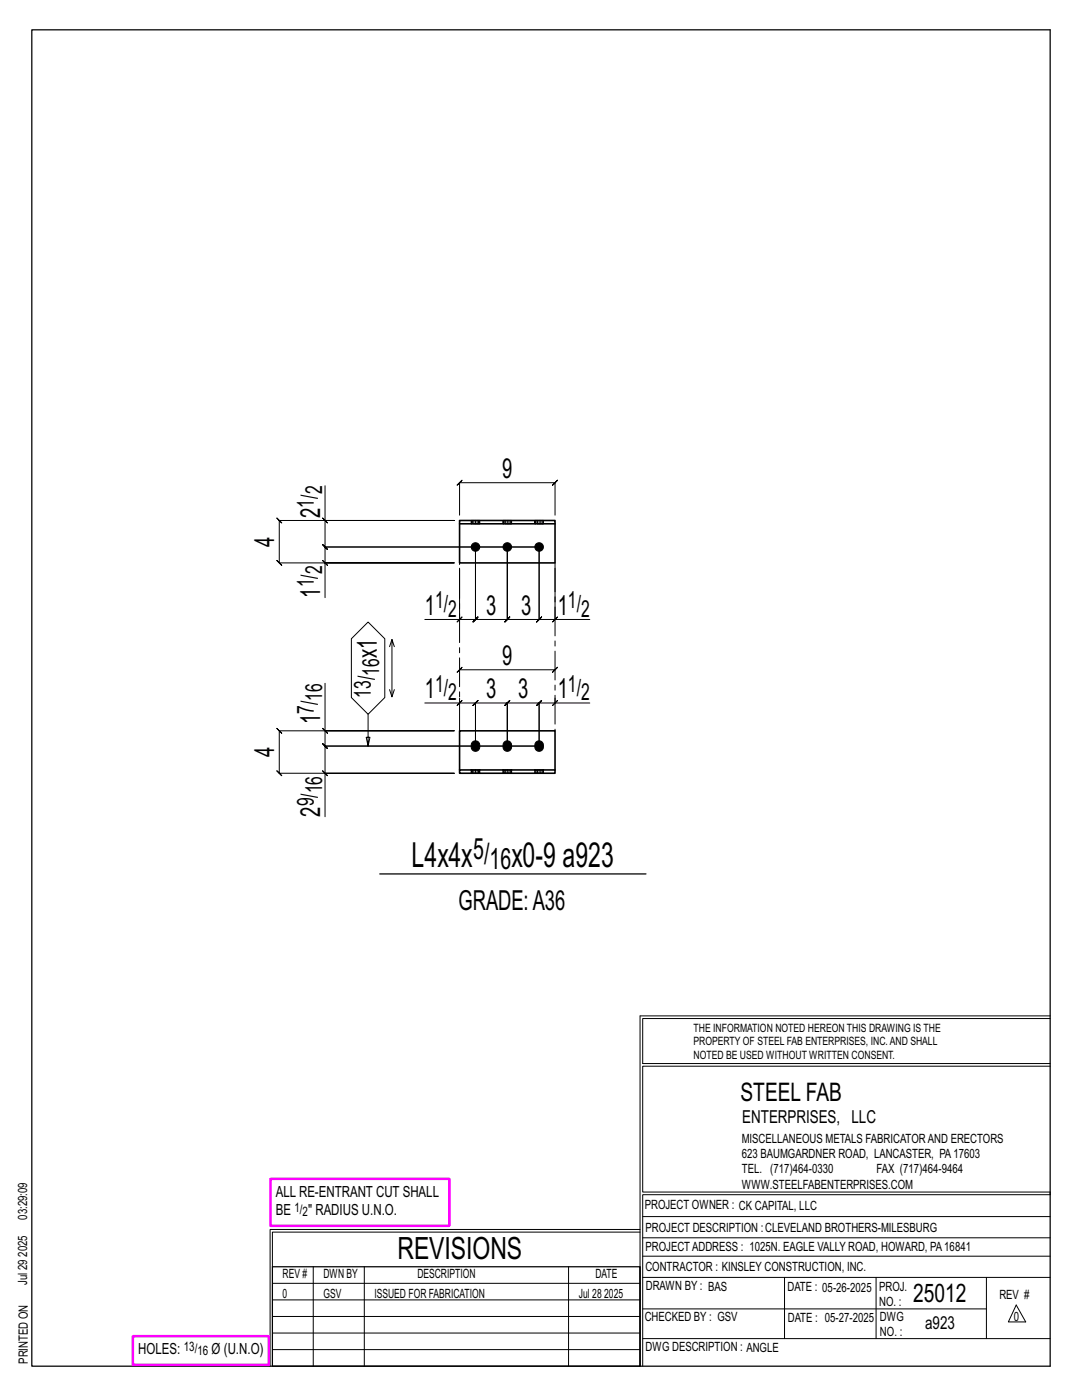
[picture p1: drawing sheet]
<svg xmlns="http://www.w3.org/2000/svg" width="216mm" height="279mm" viewBox="0 0 216 279" stroke-linecap="round" stroke-linejoin="round" font-family="sans-serif">
<g fill="none" stroke="#000" stroke-width=".2">
<path d="M64.9 96.9v7h25.7h-34.9l-.5-.5 1 1-.5-.5v8.4l-.5-.5 1 1-.5-.5h34.9h-25.7v7M64.4 111.8l1 1zM64.4 103.4l1 1zM64.9 103.9v5.3l-.5-.5 1 1-.5-.5h42.7M91.7 113.4v10.2h-6.9M91.7 102.8v-6.5l-.5 .5 1-1-.5 .5h19.1l-.5 .5 1-1-.5 .5v6.5M107.6 109.2h-42.7l-.5-.5 1 1-.5-.5v3.1M107.6 109.2v14.4l.5-.5-1 1 .5-.5h-6.4l.5-.5-1 1 .5-.5v-14.4v14.4l.5-.5-1 1 .5-.5h-6.3l.5-.5-1 1 .5-.5v-14.4v14.4l.5-.5-1 1 .5-.5h-3.2M107.6 109.2v14.4l-.5 .5 1-1-.5 .5h3.2M110.8 113.4v10.2h6.9M64.9 136.4v9.5h25.7h-34.9l-.5-.5 1 1-.5-.5v8.4l-.5-.5 1 1-.5-.5h34.9h-25.7v8.7M70.1 127.5l3.3-3.4 3.4 3.4v11.7l-3.4 3.3-3.3-3.3z"/>
<path d="M77.7 137.6l.5 1.5 .5-1.5M78.2 127.6l-.5 1.5M78.7 129.1l-.5-1.5v11.5M91.2 134.2l1-1zM91.2 124.1l1-1zM91.7 133.7h19.1l-.5 .5 1-1-.5 .5M91.7 139.3v1h-6.9M110.3 124.1l1-1zM110.8 139.3v1h6.9M111.3 139.8l-1 1zM64.4 153.8l1 1zM64.4 145.4l1 1z"/>
<path d="M64.9 145.9v3l-.5-.5 1 1-.5-.5h42.7M73.4 142.5v6.4l-.3-1.8h.7l-.4 1.8M91.2 140.8l1-1zM91.7 140.3h3.2l-.5 .5 1-1-.5 .5v8.6v-8.6l-.5 .5 1-1-.5 .5h6.3l-.5 .5 1-1-.5 .5v8.6v-8.6l-.5 .5 1-1-.5 .5h6.4l-.5 .5 1-1-.5 .5v8.6M107.6 148.9h-42.7l-.5-.5 1 1-.5-.5v5.4M110.8 140.3h-3.2l.5-.5-1 1 .5-.5v8.6M127.7 202.7v70M127.7 202.7h81.8M209.5 203.3h-81.3v9h81.3M209.5 212.8h-81.3v25.1h81.3v.5h-81.3v34.3M54.4 259.4h73.3M54.4 256.1h73.3"/>
<path d="M62.5 252.8v19.9M72.7 252.8v19.9M113.4 252.8v19.9M127.7 245.4h-73.8v27.3M127.7 245.9h-73.3v6.9M128.2 242.8h81.3M128.2 254.9h81.3M128.2 250.7h81.3M128.2 247h81.3M156.5 254.9v12.2M174.8 254.9v12.2M196.8 254.9v12.2"/>
<path d="M54.4 269.3h73.3M54.4 266h73.3M54.4 262.7h73.3M128.2 261.2h68.6M128.2 267.1h81.3M202.8 260.4l1.9 3.4h-3.5z"/>
</g>
<path d="M6.3 6h203.2v266.7h-203.2zM75.8 174.4h53.1M54.4 252.8h73.3v19.9h-73.3z" fill="none" stroke="#000" stroke-width=".25"/>
<path d="M54 235.3h35.6v9.3h-35.6zM26.5 266.7h27.1v5.7h-27.1z" fill="none" stroke="#f0f" stroke-width=".5"/>
<g fill="#000" stroke="#000" stroke-width=".2">
<path d="M94.3 148.1a.91 .91 0 0 1 1.1-.1 .91 .91 0 0 1 .3 1.1 .9 .9 0 0 1-1.1 .8 .9 .9 0 0 1-.6-1.2zM100.6 148.1a.91 .91 0 0 1 1.2-.1 .91 .91 0 0 1 .3 1.1 .9 .9 0 0 1-1.1 .8 .9 .9 0 0 1-.6-1.2zM107 148.1a.91 .91 0 0 1 1.1-.1 .91 .91 0 0 1 .3 1.1 .9 .9 0 0 1-1.1 .8 .9 .9 0 0 1-.6-1.2z"/>
<circle cx="94.9" cy="109.2" r=".86"/>
<circle cx="101.2" cy="109.2" r=".86"/>
<circle cx="107.6" cy="109.2" r=".86"/>
</g>
<g fill="none" stroke="#000" stroke-width=".32">
<path d="M91.7 103.9h19.1v.6h-19.1zM91.7 104.5v7.8h19.1v-7.8M91.7 153.7h19.1v.6h-19.1zM91.7 153.7v-7.8h19.1v7.8M94 153.6v.1M94 154.3h.1M95.7 153.6v.1M95.7 154.3h.1M100.4 153.6v.1M100.4 154.3h.1M102.1 153.6v.1M102.1 154.3h.1"/>
<path d="M106.7 153.6v.1M106.7 154.3h.1M108.4 153.6v.1M108.4 154.3h.1"/>
</g>
<g fill="none" stroke="#000" stroke-width=".2" stroke-dasharray="2 1.4">
<path d="M94 103.9l.1 .6zM94.1 103.9h.2M94.5 103.9h-.2v.6h-.2M94.5 104.5h.4v-.6h-.4v.6h-.2M94.9 103.9h.3v.6h-.3M95.2 103.9h.3v.6h-.3M95.5 103.9h.2v.6h-.2M95.7 103.9v.6M100.4 103.9v.6zM100.4 103.9h.2M100.9 103.9h-.3v.6h-.2M100.9 104.5h.3v-.6h-.3v.6h-.3"/>
<path d="M101.2 103.9h.4v.6h-.4M101.6 103.9h.2v.6h-.2M101.8 103.9h.2v.6h-.2M102 103.9v.6M106.7 103.9l.1 .6zM106.8 103.9h.2M107.2 103.9h-.2v.6h-.2M107.2 104.5h.4v-.6h-.4v.6h-.2M107.6 103.9h.3v.6h-.3M107.9 103.9h.3v.6h-.3M108.2 103.9h.2v.6h-.2M108.4 103.9v.6"/>
<path d="M94 153.6h.1M94 153.7v.6M94.1 154.3h-.1M94.3 154.3h-.2v-.7h.2M94.5 153.6h.4v.7h-.4zM94.5 154.3h-.2v-.7h.2M94.9 154.3h.3v-.7h.3M94.9 153.6h.3M95.2 154.3h.3v-.7h.2M95.5 154.3h.2v-.7M95.7 154.3v-.6M95.7 154.3h.1"/>
<path d="M100.4 153.6h.1M100.4 153.7v.6M100.4 154.3h.1M100.6 154.3h-.2v-.7h.2M100.9 153.6h.3v.7h-.3zM100.9 154.3h-.3v-.7h.3M101.2 154.3h.4v-.7h.2M101.2 153.6h.4M101.6 154.3h.2v-.7h.2M101.8 154.3h.2l.1-.7M102.1 154.3v-.6M102.1 154.3h-.1"/>
<path d="M106.7 153.6h.1M106.7 153.7v.6M106.8 154.3h-.1M107 154.3h-.2v-.7h.2M107.2 153.6h.4v.7h-.4zM107.2 154.3h-.2v-.7h.2M107.6 154.3h.3v-.7h.3M107.6 153.6h.3M107.9 154.3h.3v-.7h.2M108.2 154.3h.2v-.7M108.4 154.3v-.6M108.4 154.3h.1"/>
</g>
<path d="M110.8 112.3v33.6M91.7 145.9v-33.6" fill="none" stroke="#000" stroke-width=".2" stroke-dasharray="5.8 1 1 1"/>
<g font-size="6.9">
<text x="82.1" y="173">L4x4x</text>
<text x="102" y="173">x0-9 a923</text>
</g>
<text font-size="6.1" x="79.3" y="251.3">REVISIONS</text>
<g font-size="5.9">
<text x="94.4" y="171.4">5/</text>
<text x="97.7" y="173.5">16</text>
</g>
<g font-size="5.5">
<text x="100.2" y="95.3">9</text>
<text x="63.9" y="103.3" transform="rotate(-90 63.9 103.3)">2</text>
<text x="54.7" y="109.1" transform="rotate(-90 54.7 109.1)">4</text>
<text x="63.9" y="119.3" transform="rotate(-90 63.9 119.3)">1</text>
<text x="84.8" y="122.6">1</text>
<text x="97" y="122.6">3</text>
<text x="104" y="122.6">3</text>
<text x="111.3" y="122.6">1</text>
<text x="75.2" y="131.4" transform="rotate(-90 75.2 131.4)">x1</text>
<text x="100.2" y="132.7">9</text>
<text x="84.8" y="139.3">1</text>
<text x="97" y="139.3">3</text>
<text x="103.4" y="139.3">3</text>
<text x="111.3" y="139.3">1</text>
<text x="63.9" y="144.5" transform="rotate(-90 63.9 144.5)">1</text>
<text x="54.7" y="151.1" transform="rotate(-90 54.7 151.1)">4</text>
<text x="63.9" y="163" transform="rotate(-90 63.9 163)">2</text>
<text x="91.5" y="181.7">GRADE:A36</text>
</g>
<g font-size="5.1">
<text x="147.8" y="219.8">STEEL FAB</text>
<text x="182.2" y="259.9">25012</text>
</g>
<g font-size="4.7">
<text x="62.6" y="101.3" transform="rotate(-90 62.6 101.3)">1/</text>
<text x="64.3" y="98.7" transform="rotate(-90 64.3 98.7)">2</text>
<text x="62.6" y="117.2" transform="rotate(-90 62.6 117.2)">1/</text>
<text x="64.3" y="114.6" transform="rotate(-90 64.3 114.6)">2</text>
<text x="86.8" y="121.4">1/</text>
<text x="89.4" y="123.1">2</text>
<text x="113.3" y="121.4">1/</text>
<text x="115.9" y="123.1">2</text>
<text x="75.6" y="134.9" transform="rotate(-90 75.6 134.9)">16</text>
<text x="62.6" y="142.5" transform="rotate(-90 62.6 142.5)">7/</text>
<text x="64.3" y="139.9" transform="rotate(-90 64.3 139.9)">16</text>
<text x="74" y="139.2" transform="rotate(-90 74 139.2)">13/</text>
<text x="86.8" y="138.1">1/</text>
<text x="89.4" y="139.7">2</text>
<text x="113.3" y="138.1">1/</text>
<text x="115.9" y="139.7">2</text>
<text x="62.6" y="160.9" transform="rotate(-90 62.6 160.9)">9/</text>
<text x="64.3" y="158.3" transform="rotate(-90 64.3 158.3)">16</text>
</g>
<g font-size="3.6">
<text x="148.1" y="224.1">ENTERPRISES, LLC</text>
<text x="184.6" y="265.2">a923</text>
</g>
<g font-size="3.1">
<text x="55" y="238.9">ALL RE-ENTRANT CUT SHALL</text>
<text x="55" y="242.5">BE</text>
<text x="61.5" y="242.5">&quot; RADIUS U.N.O.</text>
<text x="27.6" y="270.2">HOLES:</text>
<text x="42.2" y="270.2">Ø (U.N.O)</text>
</g>
<g font-size="2.6">
<text x="58.8" y="241.8">1/</text>
<text x="60.4" y="242.7">2</text>
<text x="36.7" y="269.6">13/</text>
<text x="39.4" y="270.5">16</text>
</g>
<g font-size="2.5">
<text x="148" y="231.2">623 BAUMGARDNER ROAD, LANCASTER, PA17603</text>
<text x="148" y="228.1">MISCELLANEOUS METALS FABRICATORAND ERECTORS</text>
<text x="148" y="237.2">WWW.STEELFABENTERPRISES.COM</text>
<text x="148" y="234.2">TEL. (717)464-0330</text>
<text x="174.9" y="234.2">FAX (717)464-9464</text>
<text x="5.4" y="243.4" transform="rotate(-90 5.4 243.4)">03:29:09</text>
<text x="128.7" y="241.3">PROJECT OWNER : CK CAPITAL, LLC</text>
<text x="128.8" y="246">PROJECT DESCRIPTION :CLEVELAND BROTHERS-MILESBURG</text>
<text x="5.4" y="250.8" transform="rotate(-90 5.4 250.8)">2025</text>
<text x="128.8" y="249.7">PROJECTADDRESS : 1025N. EAGLE VALLY ROAD, HOWARD, PA16841</text>
<text x="5.4" y="256.5" transform="rotate(-90 5.4 256.5)">Jul 29</text>
<text x="56.4" y="255">REV #</text>
<text x="64.5" y="255">DWN BY</text>
<text x="83.3" y="255">DESCRIPTION</text>
<text x="118.8" y="255">DATE</text>
<text x="128.8" y="253.7">CONTRACTOR : KINSLEY CONSTRUCTION, INC.</text>
<text x="128.9" y="257.5">DRAWN BY : BAS</text>
<text x="157.1" y="257.6">DATE : 05-26-2025</text>
<text x="175.4" y="257.7">PROJ.</text>
<text x="56.4" y="259">0</text>
<text x="64.5" y="259">GSV</text>
<text x="74.7" y="259">ISSUED FOR FABRICATION</text>
<text x="115.5" y="259">Jul 28</text>
<text x="120.6" y="259">2025</text>
<text x="128.6" y="263.7">CHECKED BY : GSV</text>
<text x="157.2" y="263.7">DATE : 05-27-2025</text>
<text x="175.4" y="260.7">NO. :</text>
<text x="175.6" y="263.7">DWG</text>
<text x="199.4" y="259.2">REV #</text>
<text x="202.3" y="263.7">0</text>
<text x="128.8" y="269.7">DWG DESCRIPTION : ANGLE</text>
<text x="175.6" y="266.7">NO. :</text>
<text x="5.5" y="272.2" transform="rotate(-90 5.5 272.2)">PRINTED ON</text>
</g>
<g font-size="2.3">
<text x="138.4" y="208.6">PROPERTY OF STEEL FAB ENTERPRISES, INC.AND SHALL</text>
<text x="138.4" y="205.9">THE INFORMATION NOTED HEREON THIS DRAWING IS THE</text>
<text x="138.4" y="211.3">NOTED BE USED WITHOUT WRITTEN CONSENT.</text>
</g>
</svg>
